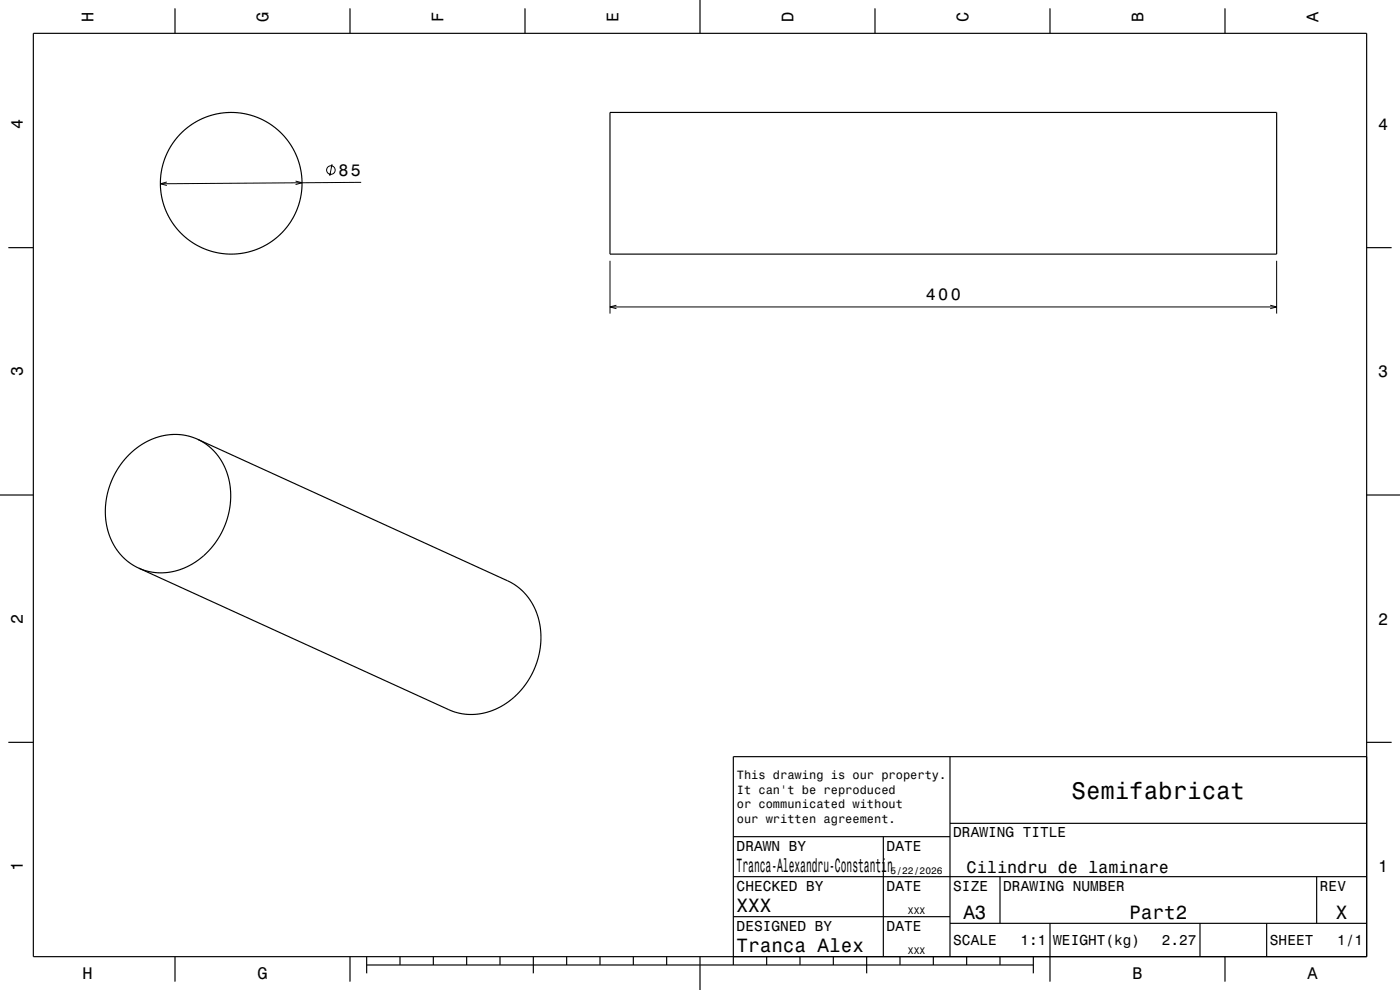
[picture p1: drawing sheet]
<svg xmlns="http://www.w3.org/2000/svg" width="420mm" height="297mm" viewBox="0 0 420 297" stroke-linecap="round" stroke-linejoin="round" font-family="sans-serif">
<g fill="none" stroke="#000" stroke-width=".3">
<path d="M50 54.6l-1.9 .5 1.9 .5M88.7 54.3l1.9 .5-1.9 .6M99.6 49.3l-.7 3.5M108.4 54.7l-60.3 .4M183 78.2v15.9M383 78.2v15.9M183 92.1h200M184.9 91.6l-1.9 .5 1.9 .5M381.1 91.6l1.9 .5-1.9 .5"/>
<circle cx="99.3" cy="51" r="1.28"/>
</g>
<g fill="none" stroke="#000" stroke-width=".35">
<path d="M10 10h400v277h-400zM52.5 2.5v7.5M105 2.5v7.5M157.5 2.5v7.5M210 0v10M262.5 2.5v7.5M315 2.5v7.5M367.5 2.5v7.5M183 33.7h200v42.5h-200zM2.5 74.3h7.5M410 74.3h7.5M59.2 131.8l-3.7-1.2-3.4-.3-3.8 .6-3.4 1.2-3.5 2-2.9 2.6-2.7 3.2-2.1 3.7-1.4 4.3-.6 3.9v3.8l.7 3.7 1.4 3.7 2 2.9 2.6 2.6 3.2 1.9"/>
<path d="M59.2 131.8l3 1.7 2.5 2.4 2.1 2.9 1.5 3.8 .8 4v4.1l-.8 4.4-1.3 3.7-2.1 3.7-2.6 3-3.3 2.8-3.3 1.9-3.4 1.2-3.8 .5-3.4-.4-3.5-1.1M59.2 131.8l93.1 42.5 2.3 1.2 2.5 2.1 2 2.6 1.6 3 1.1 3.3 .5 3.5-.2 3.9-.6 3.4-1.4 3.8-1.9 3.5-2.3 2.9-2.6 2.5-3 2-3.2 1.4-3.5 .8-3.1 .1-3.4-.5-2.5-.9-93-42.5M0 148.5h10M410 148.5h10M2.5 222.7h7.5M285 227v60M410 222.7h7.5M410 227h-190v62.5M220 251h65M265 251v36M285 247h125M220 275h65"/>
<path d="M220 263h190M285 277h125M300 263v14M315 277v17.5M360 277v10M380 277v10M395 263v14M52.5 287v7.5M105 287v7.5M110 289.5h200M110 287v5M120 287v2.5"/>
<path d="M130 287v2.5M140 287v2.5M150 287v2.5M160 287v5M170 287v2.5M180 287v2.5M190 287v2.5M200 287v2.5M210 287v10M230 287v2.5M240 287v2.5M250 287v2.5"/>
<path d="M260 287v5M270 287v2.5M280 287v2.5M290 287v2.5M300 287v2.5M310 287v5M367.5 287v7.5"/>
<circle cx="69.4" cy="55" r="21.3"/>
</g>
<text font-size="7.2" x="321.5" y="239.6">Semifabricat</text>
<g font-size="5.8">
<text x="221" y="261.6">Tranca-Alexandru-Constantin</text>
<text x="221" y="273.6">XXX</text>
<text x="289" y="275.6">A3</text>
<text x="338.8" y="275.6">Part2</text>
<text x="400.8" y="275.6">X</text>
<text x="221" y="285.6">Tranca Alex</text>
</g>
<g font-size="5">
<text x="28.1" y="6.5" transform="rotate(-90 28.1 6.5)">H</text>
<text x="80.6" y="6.5" transform="rotate(-90 80.6 6.5)">G</text>
<text x="133.1" y="6.5" transform="rotate(-90 133.1 6.5)">F</text>
<text x="185.6" y="6.5" transform="rotate(-90 185.6 6.5)">E</text>
<text x="238.1" y="6.5" transform="rotate(-90 238.1 6.5)">D</text>
<text x="290.6" y="6.5" transform="rotate(-90 290.6 6.5)">C</text>
<text x="343.1" y="6.5" transform="rotate(-90 343.1 6.5)">B</text>
<text x="395.6" y="6.5" transform="rotate(-90 395.6 6.5)">A</text>
<text x="6.8" y="38.7" transform="rotate(-90 6.8 38.7)">4</text>
<text x="413.5" y="39">4</text>
<text x="101.6" y="52.8" transform="rotate(-1 101.6 52.8)">85</text>
<text x="277.7" y="90.1">400</text>
<text x="6.8" y="112.9" transform="rotate(-90 6.8 112.9)">3</text>
<text x="413.5" y="113.2">3</text>
<text x="6.8" y="187.1" transform="rotate(-90 6.8 187.1)">2</text>
<text x="413.5" y="187.4">2</text>
<text x="6.8" y="261.3" transform="rotate(-90 6.8 261.3)">1</text>
<text x="290" y="261.9">Cilindru de laminare</text>
<text x="413.5" y="261.6">1</text>
<text x="24.7" y="293.8">H</text>
<text x="77.2" y="293.8">G</text>
<text x="339.7" y="293.8">B</text>
<text x="392.2" y="293.8">A</text>
</g>
<g font-size="4.3">
<text x="286" y="251.2">DRAWING TITLE</text>
<text x="221" y="255.2">DRAWN BY</text>
<text x="266" y="255.2">DATE</text>
<text x="221" y="267.2">CHECKED BY</text>
<text x="266" y="267.2">DATE</text>
<text x="286" y="267.2">SIZE</text>
<text x="301" y="267.2">DRAWING NUMBER</text>
<text x="396" y="267.2">REV</text>
<text x="221" y="279.2">DESIGNED BY</text>
<text x="266" y="279.2">DATE</text>
<text x="286" y="283.6">SCALE</text>
<text x="306.2" y="283.6">1:1</text>
<text x="316" y="283.6">WEIGHT(kg)</text>
<text x="348.6" y="283.6">2.27</text>
<text x="381" y="283.6">SHEET</text>
<text x="401.2" y="283.6">1/1</text>
</g>
<g font-size="3.6">
<text x="221.1" y="233.8">This drawing is our property.</text>
<text x="221.1" y="238.1">It can't be reproduced</text>
<text x="221.1" y="242.5">or communicated without</text>
<text x="221.1" y="246.8">our written agreement.</text>
</g>
<g font-size="2.9">
<text x="267.2" y="262.3">5/22/2026</text>
<text x="272.4" y="274.3">XXX</text>
<text x="272.4" y="286.3">XXX</text>
</g>
</svg>
